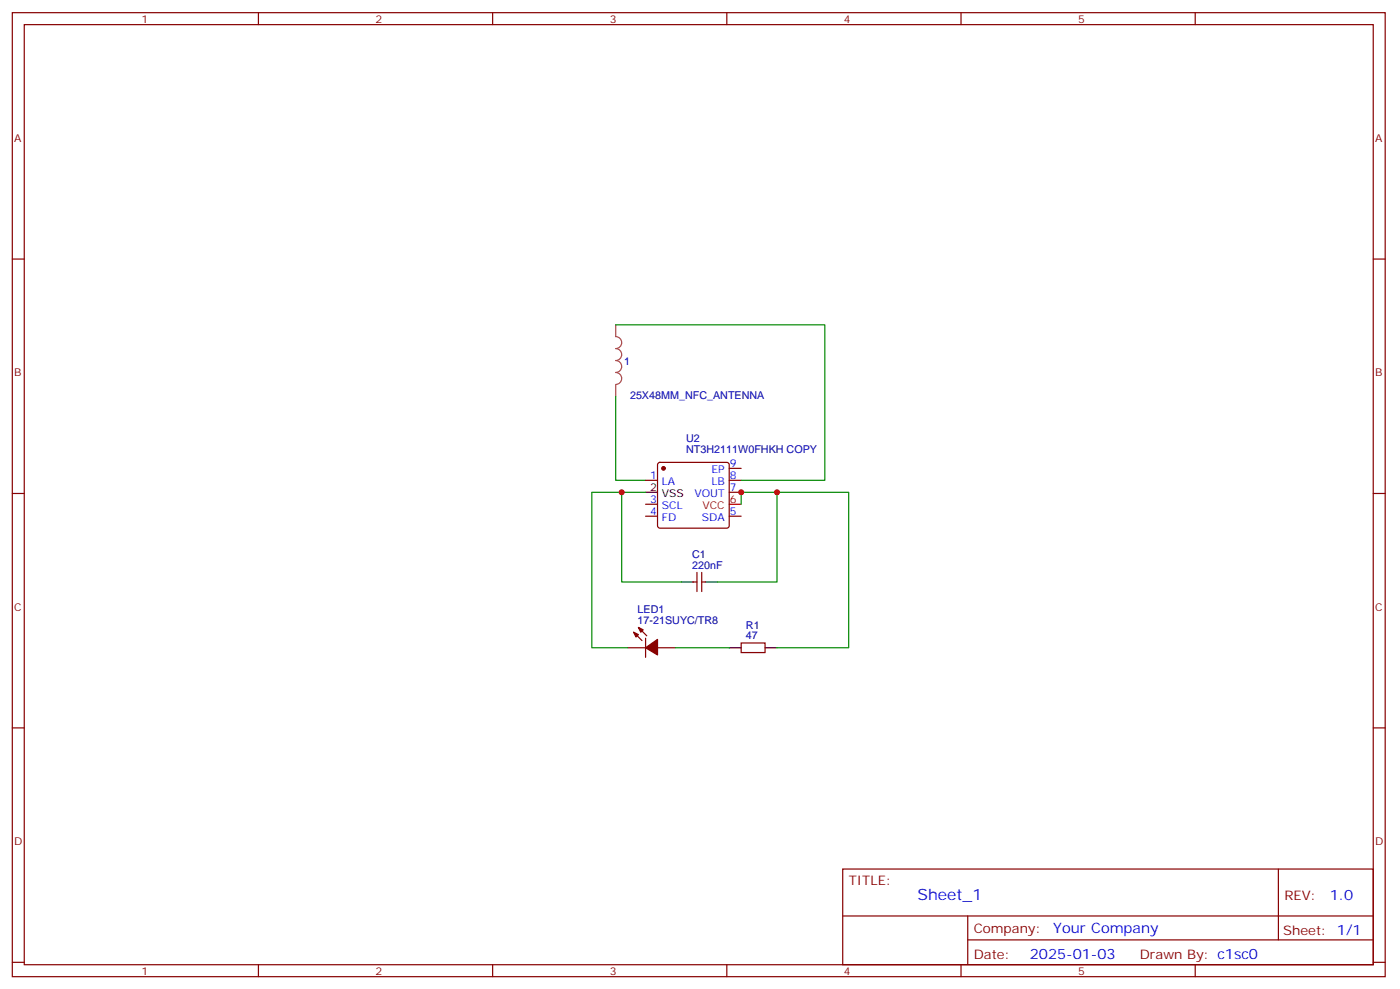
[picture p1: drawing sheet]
<svg xmlns="http://www.w3.org/2000/svg" width="413mm" height="292mm" viewBox="0 0 413 292" stroke-linecap="round" stroke-linejoin="round" font-family="sans-serif">
<g fill="none" stroke="#870000" stroke-width=".35">
<path d="M3.6 3.7h405.4v284.4h-405.4zM7.2 7.3h398.2v277.3h-398.2zM76.3 3.7v3.6M145.5 3.7v3.6M214.6 3.7v3.6M283.7 3.7v3.6M352.9 3.7v3.6M3.6 76.4h3.6M405.4 76.4h3.6M194.4 136.6l.4-.2h19.8l.5 .2 .2 .5v18l-.2 .5-.5 .2h-19.8l-.5-.2-.2-.5v-18zM215.3 138.1h3.5M3.6 145.6h3.6"/>
<path d="M190.6 141.7h3.5M190.6 152.3h3.5M190.6 148.7h3.5M215.3 141.7h3.5M215.3 145.2h3.5M215.3 152.3h3.5M405.4 145.6h3.6M204.7 171.7h1.1M205.8 168.8v5.7M207.2 168.8v5.7M207.2 171.7h1M185.3 191.1h5.3"/>
<path d="M187.1 186.5l2.4 2.4M188.5 185.1l2.5 2.4M190.6 188.2v5.7M194.1 191.1h5.3M218.8 189.7h7.1v2.8h-7.1zM3.6 214.7h3.6M405.4 214.7h3.6M248.8 256.3h156.6v28.3h-156.6zM377.4 256.4v20.8M248.8 270.2h156.5M285.7 277.2h119.6M285.7 270.2v14.1"/>
<path d="M3.6 283.8h3.6M76.3 284.6v3.5M145.5 284.6v3.5M214.6 284.6v3.5M283.7 284.6v3.5M352.9 284.6v3.5M405.4 283.8h3.6"/>
</g>
<path d="M181.8 95.8v3.5a1.76 1.76 0 0 1 1.8 1.8 1.76 1.76 0 0 1-1.8 1.7 1.76 1.76 0 0 1 1.8 1.8 1.76 1.76 0 0 1-1.8 1.7 1.76 1.76 0 0 1 1.8 1.8 1.76 1.76 0 0 1-1.8 1.8M181.8 109.9a1.76 1.76 0 0 1 1.8 1.7 1.76 1.76 0 0 1-1.8 1.8M181.8 113.5v3.5" fill="none" stroke="#a64a4a" stroke-width=".35"/>
<path d="M181.8 95.8h61.7v45.9h-24.7M181.8 117v24.7h8.8M183.6 145.2h-8.9v45.9h10.6M190.6 145.2h-7v26.5h17.6M218.8 148.7v-3.5h10.6v26.5h-17.6M229.4 145.2h21.2v45.9h-21.2M199.4 191.1h15.9" fill="none" stroke="#008700" stroke-width=".35"/>
<path d="M215.3 148.7h3.5" fill="none" stroke="#f00" stroke-width=".35"/>
<path d="M190.6 145.2h3.5M201.2 171.7h3.5M208.2 171.7h3.6M215.3 191.1h3.5M225.9 191.1h3.5" fill="none" stroke="#000" stroke-width=".35"/>
<g fill="#870000" stroke="#870000" stroke-width=".35">
<path d="M187.1 186.5l1.4 .7-.7 .7z"/>
<path d="M188.5 185.1l1.4 .7-.7 .7z"/>
<path d="M190.6 191.1l3.5-2.5v4.6z"/>
<circle cx="195.9" cy="138.1" r=".53"/>
</g>
<g fill="#c00">
<circle cx="229.4" cy="145.2" r=".88"/>
<circle cx="183.6" cy="145.2" r=".88"/>
<circle cx="218.8" cy="145.2" r=".88"/>
</g>
<text font-size="4.6" fill="#00f" x="270.9" y="265.4">Sheet_1</text>
<g font-size="4.2" fill="#00f">
<text x="392.6" y="265.6">1.0</text>
<text x="311" y="275.2">Your Company</text>
<text x="304.1" y="283">2025-01-03</text>
</g>
<g font-size="3.9" fill="#800">
<text x="250.6" y="260.9">TITLE:</text>
<text x="379.2" y="265.6">REV:</text>
<text x="287.5" y="275.1">Company:</text>
<text x="378.9" y="275.7">Sheet: 1/1</text>
<text x="287.5" y="282.8">Date:</text>
<text x="336.5" y="282.9">Drawn By: c1sc0</text>
</g>
<g font-size="3.2" fill="#800">
<text x="41.7" y="6.7">1</text>
<text x="110.9" y="6.7">2</text>
<text x="180" y="6.7">3</text>
<text x="249.2" y="6.7">4</text>
<text x="318.3" y="6.7">5</text>
<text x="4.2" y="41.8">A</text>
<text x="406" y="41.8">A</text>
<text x="4.2" y="111">B</text>
<text x="406" y="111">B</text>
<text x="4.2" y="180.1">C</text>
<text x="406" y="180.1">C</text>
<text x="4.2" y="249.3">D</text>
<text x="406" y="249.3">D</text>
<text x="41.7" y="287.5">1</text>
<text x="110.9" y="287.5">2</text>
<text x="180" y="287.5">3</text>
<text x="249.2" y="287.5">4</text>
<text x="318.3" y="287.5">5</text>
</g>
<g font-size="3.2" fill="#000080">
<text x="184.3" y="107.5">1</text>
<text x="186" y="117.8">25X48MM_NFC_ANTENNA</text>
<text x="202.6" y="130.3">U2</text>
<text x="202.6" y="133.5">NT3H2111W0FHKH COPY</text>
<text x="204.4" y="167.8">220nF</text>
<text x="204.4" y="164.7">C1</text>
<text x="188.3" y="184">17-21SUYC/TR8</text>
<text x="188.3" y="180.9">LED1</text>
<text x="220.2" y="185.5">R1</text>
<text x="220.2" y="188.6">47</text>
</g>
<g font-size="3.2" fill="#00f">
<text x="215.5" y="137.8">9</text>
<text x="191.9" y="141.3">1</text>
<text x="195.4" y="143.1">LA</text>
<text x="210.1" y="143.1">LB</text>
<text x="210.1" y="139.6">EP</text>
<text x="215.5" y="141.3">8</text>
<text x="191.9" y="148.4">3</text>
<text x="205.1" y="146.6">VOUT</text>
<text x="215.5" y="144.9">7</text>
<text x="191.9" y="151.9">4</text>
<text x="195.4" y="153.7">FD</text>
<text x="195.4" y="150.1">SCL</text>
<text x="207.2" y="153.7">SDA</text>
<text x="215.5" y="151.9">5</text>
</g>
<g font-size="3.2">
<text x="191.9" y="144.9">2</text>
<text x="195.4" y="146.6">VSS</text>
</g>
<g font-size="3.2" fill="#f00">
<text x="215.5" y="148.4">6</text>
<text x="207.4" y="150.1">VCC</text>
</g>
</svg>
